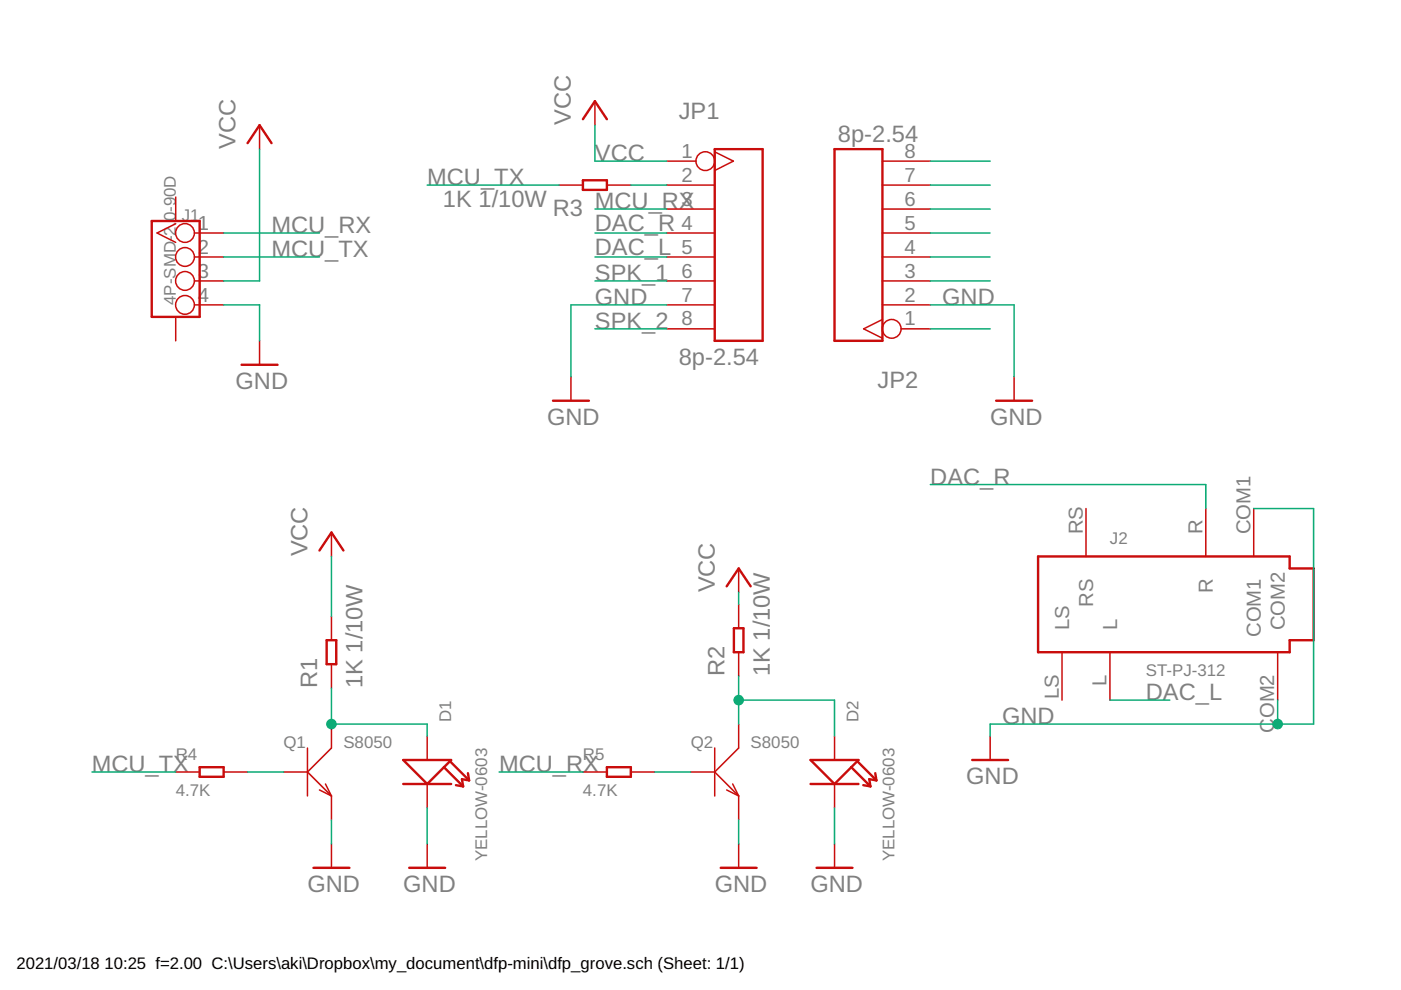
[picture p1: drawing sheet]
<?xml version="1.0" encoding="utf-8"?>
<!DOCTYPE eagle SYSTEM "eagle.dtd">
<eagle version="9.6.2">
<drawing>
<settings>
<setting alwaysvectorfont="no"/>
<setting verticaltext="up"/>
</settings>
<grid distance="0.1" unitdist="inch" unit="inch" style="lines" multiple="1" display="no" altdistance="0.01" altunitdist="inch" altunit="inch"/>
<schematic xreflabel="%F%N/%S.%C%R" xrefpart="/%S.%C%R">
<libraries>
<library name="supply1">
<symbols>
<symbol name="VCC">
<wire x1="1.27" y1="-1.905" x2="0" y2="0" width="0.254" layer="94"/>
<wire x1="0" y1="0" x2="-1.27" y2="-1.905" width="0.254" layer="94"/>
<text x="-2.54" y="-2.54" size="1.778" layer="96" rot="R90">&gt;VALUE</text>
<pin name="VCC" x="0" y="-2.54" visible="off" length="short" direction="sup" rot="R90"/>
</symbol>
<symbol name="GND">
<wire x1="-1.905" y1="0" x2="1.905" y2="0" width="0.254" layer="94"/>
<text x="-2.54" y="-2.54" size="1.778" layer="96">&gt;VALUE</text>
<pin name="GND" x="0" y="2.54" visible="off" length="short" direction="sup" rot="R270"/>
</symbol>
</symbols>
<devicesets>
<deviceset name="VCC" prefix="P+">
<gates>
<gate name="VCC" symbol="VCC" x="0" y="0"/>
</gates>
<devices>
<device name="">
<technologies>
<technology name=""/>
</technologies>
</device>
</devices>
</deviceset>
<deviceset name="GND" prefix="GND">
<gates>
<gate name="1" symbol="GND" x="0" y="0"/>
</gates>
<devices>
<device name="">
<technologies>
<technology name=""/>
</technologies>
</device>
</devices>
</deviceset>
</devicesets>
</library>
<library name="OPL_Resistor">
<symbols>
<symbol name="RES">
<wire x1="-1.27" y1="0.508" x2="1.27" y2="0.508" width="0.254" layer="94"/>
<wire x1="1.27" y1="0.508" x2="1.27" y2="-0.508" width="0.254" layer="94"/>
<wire x1="1.27" y1="-0.508" x2="-1.27" y2="-0.508" width="0.254" layer="94"/>
<wire x1="-1.27" y1="-0.508" x2="-1.27" y2="0.508" width="0.254" layer="94"/>
<text x="-3.81" y="1.27" size="1.27" layer="95" ratio="10">&gt;NAME</text>
<text x="-3.81" y="-2.54" size="1.27" layer="96" ratio="10">&gt;VALUE</text>
<pin name="1" x="-3.81" y="0" visible="off" length="short" direction="pas" swaplevel="1"/>
<pin name="2" x="3.81" y="0" visible="off" length="short" direction="pas" swaplevel="1" rot="R180"/>
</symbol>
</symbols>
<devicesets>
<deviceset name="SMD-RES-1K-5%-1/10W(0603)" prefix="R" uservalue="yes">
<gates>
<gate name="G$1" symbol="RES" x="0" y="0"/>
</gates>
<devices>
<device name="" package="R0603">
<connects>
<connect gate="G$1" pin="1" pad="1"/>
<connect gate="G$1" pin="2" pad="2"/>
</connects>
<package3dinstances>
<package3dinstance package3d_urn="urn:adsk.eagle:package:8004941/1"/>
</package3dinstances>
<technologies>
<technology name="">
<attribute name="MPN" value="RC0603JR-071KL" constant="no"/>
<attribute name="VALUE" value="1K 1/10W" constant="no"/>
</technology>
</technologies>
</device>
</devices>
</deviceset>
<deviceset name="SMD-RES-4.7K-5%-1/10W(0603)" prefix="R" uservalue="yes">
<gates>
<gate name="G$1" symbol="RES" x="0" y="0"/>
</gates>
<devices>
<device name="" package="R0603">
<connects>
<connect gate="G$1" pin="1" pad="1"/>
<connect gate="G$1" pin="2" pad="2"/>
</connects>
<package3dinstances>
<package3dinstance package3d_urn="urn:adsk.eagle:package:8004941/1"/>
</package3dinstances>
<technologies>
<technology name="">
<attribute name="MPN" value="RC0603JR-074K7L" constant="no"/>
<attribute name="VALUE" value="4.7K"/>
</technology>
</technologies>
</device>
</devices>
</deviceset>
</devicesets>
</library>
<library name="OPL_Connector">
<symbols>
<symbol name="GROVE-CONNECTOR-SMD">
<wire x1="-2.54" y1="5.08" x2="2.54" y2="5.08" width="0.254" layer="94"/>
<wire x1="2.54" y1="5.08" x2="2.54" y2="-5.08" width="0.254" layer="94"/>
<wire x1="2.54" y1="-5.08" x2="-2.54" y2="-5.08" width="0.254" layer="94"/>
<wire x1="-2.54" y1="-5.08" x2="-2.54" y2="5.08" width="0.254" layer="94"/>
<text x="-7.62" y="6.35" size="1.27" layer="95" ratio="10">&gt;name</text>
<text x="1.27" y="6.35" size="1.27" layer="96" ratio="10">&gt;value</text>
<pin name="1" x="-5.08" y="3.81" visible="pad" length="middle" function="dotclk"/>
<pin name="2" x="-5.08" y="1.27" visible="pad" length="middle" function="dot"/>
<pin name="3" x="-5.08" y="-1.27" visible="pad" length="middle" function="dot"/>
<pin name="4" x="-5.08" y="-3.81" visible="pad" length="middle" function="dot"/>
<pin name="SS1" x="0" y="7.62" visible="off" length="short" rot="R270"/>
<pin name="SS2" x="0" y="-7.62" visible="off" length="short" rot="R90"/>
</symbol>
<symbol name="HEADER-8P">
<wire x1="-2.54" y1="10.16" x2="2.54" y2="10.16" width="0.254" layer="94"/>
<wire x1="2.54" y1="10.16" x2="2.54" y2="-10.16" width="0.254" layer="94"/>
<wire x1="2.54" y1="-10.16" x2="-2.54" y2="-10.16" width="0.254" layer="94"/>
<wire x1="-2.54" y1="-10.16" x2="-2.54" y2="10.16" width="0.254" layer="94"/>
<text x="-7.62" y="11.43" size="1.27" layer="95" ratio="10">&gt;name</text>
<text x="0" y="11.43" size="1.27" layer="96" ratio="10">&gt;value</text>
<pin name="2" x="-7.62" y="6.35" visible="pad" length="middle"/>
<pin name="3" x="-7.62" y="3.81" visible="pad" length="middle"/>
<pin name="4" x="-7.62" y="1.27" visible="pad" length="middle"/>
<pin name="5" x="-7.62" y="-1.27" visible="pad" length="middle"/>
<pin name="6" x="-7.62" y="-3.81" visible="pad" length="middle"/>
<pin name="7" x="-7.62" y="-6.35" visible="pad" length="middle"/>
<pin name="8" x="-7.62" y="-8.89" visible="pad" length="middle"/>
<pin name="1" x="-7.62" y="8.89" visible="pad" length="middle" function="dotclk"/>
</symbol>
<symbol name="AUDIO-JACK-6P-SMD">
<wire x1="-13.97" y1="5.08" x2="12.7" y2="5.08" width="0.254" layer="94"/>
<wire x1="12.7" y1="5.08" x2="12.7" y2="3.81" width="0.254" layer="94"/>
<wire x1="12.7" y1="3.81" x2="15.24" y2="3.81" width="0.254" layer="94"/>
<wire x1="15.24" y1="3.81" x2="15.24" y2="-3.81" width="0.254" layer="94"/>
<wire x1="15.24" y1="-3.81" x2="12.7" y2="-3.81" width="0.254" layer="94"/>
<wire x1="12.7" y1="-3.81" x2="12.7" y2="-5.08" width="0.254" layer="94"/>
<wire x1="12.7" y1="-5.08" x2="-13.97" y2="-5.08" width="0.254" layer="94"/>
<wire x1="-13.97" y1="-5.08" x2="-13.97" y2="5.08" width="0.254" layer="94"/>
<text x="-6.35" y="6.35" size="1.27" layer="95" ratio="10">&gt;name</text>
<text x="-2.54" y="-7.62" size="1.27" layer="96" ratio="10">&gt;value</text>
<pin name="COM1" x="8.89" y="10.16" length="middle" rot="R270"/>
<pin name="R" x="3.81" y="10.16" length="middle" rot="R270"/>
<pin name="RS" x="-8.89" y="10.16" length="middle" rot="R270"/>
<pin name="LS" x="-11.43" y="-10.16" length="middle" rot="R90"/>
<pin name="L" x="-6.35" y="-10.16" length="middle" rot="R90"/>
<pin name="COM2" x="11.43" y="-10.16" length="middle" rot="R90"/>
</symbol>
</symbols>
<devicesets>
<deviceset name="GROVE-CONNECTOR-SMD-90D(4+2P-2.0)" prefix="J" uservalue="yes">
<gates>
<gate name="G$1" symbol="GROVE-CONNECTOR-SMD" x="0" y="0"/>
</gates>
<devices>
<device name="" package="HW4-SMD-2.0-90D">
<connects>
<connect gate="G$1" pin="1" pad="1"/>
<connect gate="G$1" pin="2" pad="2"/>
<connect gate="G$1" pin="3" pad="3"/>
<connect gate="G$1" pin="4" pad="4"/>
<connect gate="G$1" pin="SS1" pad="SS1"/>
<connect gate="G$1" pin="SS2" pad="SS2"/>
</connects>
<package3dinstances>
<package3dinstance package3d_urn="urn:adsk.eagle:package:8004544/1"/>
</package3dinstances>
<technologies>
<technology name="">
<attribute name="VALUE" value="4P-SMD-2.0-90D" constant="no"/>
</technology>
</technologies>
</device>
</devices>
</deviceset>
<deviceset name="DIP-BLACK-FEMALE-HEADER-VERT(8P-2.54)" prefix="CN">
<gates>
<gate name="G$1" symbol="HEADER-8P" x="0" y="0"/>
</gates>
<devices>
<device name="" package="H8-2.54">
<connects>
<connect gate="G$1" pin="1" pad="1"/>
<connect gate="G$1" pin="2" pad="2"/>
<connect gate="G$1" pin="3" pad="3"/>
<connect gate="G$1" pin="4" pad="4"/>
<connect gate="G$1" pin="5" pad="5"/>
<connect gate="G$1" pin="6" pad="6"/>
<connect gate="G$1" pin="7" pad="7"/>
<connect gate="G$1" pin="8" pad="8"/>
</connects>
<package3dinstances>
<package3dinstance package3d_urn="urn:adsk.eagle:package:8004538/1"/>
</package3dinstances>
<technologies>
<technology name="">
<attribute name="MPN" value="F185-1108A1BSYC1" constant="no"/>
<attribute name="VALUE" value="8p-2.54" constant="no"/>
</technology>
</technologies>
</device>
</devices>
</deviceset>
<deviceset name="AUDIO-JACK-6P-SMD(ST-PJ-312)" prefix="J" uservalue="yes">
<gates>
<gate name="G$1" symbol="AUDIO-JACK-6P-SMD" x="0" y="0"/>
</gates>
<devices>
<device name="" package="AUDIO6P-SMD-3.5-14.0X6.4X5.0MM">
<connects>
<connect gate="G$1" pin="COM1" pad="COM1"/>
<connect gate="G$1" pin="COM2" pad="COM2"/>
<connect gate="G$1" pin="L" pad="L"/>
<connect gate="G$1" pin="LS" pad="LS"/>
<connect gate="G$1" pin="R" pad="R"/>
<connect gate="G$1" pin="RS" pad="RS"/>
</connects>
<package3dinstances>
<package3dinstance package3d_urn="urn:adsk.eagle:package:8004554/1"/>
</package3dinstances>
<technologies>
<technology name="">
<attribute name="MPN" value="ST-PJ-312" constant="no"/>
<attribute name="VALUE" value="ST-PJ-312"/>
</technology>
</technologies>
</device>
</devices>
</deviceset>
</devicesets>
</library>
<library name="OPL_Optoelectronics">
<symbols>
<symbol name="LED-1">
<wire x1="-1.27" y1="-2.54" x2="-1.27" y2="2.54" width="0.254" layer="94"/>
<wire x1="-1.27" y1="2.54" x2="-1.143" y2="2.413" width="0.254" layer="94"/>
<wire x1="-1.143" y1="2.413" x2="-0.508" y2="1.778" width="0.254" layer="94"/>
<wire x1="-0.508" y1="1.778" x2="1.27" y2="0" width="0.254" layer="94"/>
<wire x1="1.27" y1="0" x2="-1.27" y2="-2.54" width="0.254" layer="94"/>
<wire x1="1.27" y1="2.54" x2="1.27" y2="-2.54" width="0.254" layer="94"/>
<wire x1="-1.143" y1="2.413" x2="0.889" y2="4.445" width="0.254" layer="94"/>
<wire x1="0.889" y1="4.445" x2="0.127" y2="4.318" width="0.254" layer="94"/>
<wire x1="0.889" y1="4.445" x2="0.762" y2="3.683" width="0.254" layer="94"/>
<wire x1="-0.508" y1="1.778" x2="1.524" y2="3.81" width="0.254" layer="94"/>
<wire x1="1.524" y1="3.81" x2="0.762" y2="3.683" width="0.254" layer="94"/>
<wire x1="1.524" y1="3.81" x2="1.397" y2="3.048" width="0.254" layer="94"/>
<text x="-7.62" y="1.27" size="1.27" layer="95" ratio="10">&gt;NAME</text>
<text x="-5.08" y="-5.08" size="1.27" layer="96" ratio="10">&gt;VALUE</text>
<pin name="+" x="-3.81" y="0" visible="off" length="short" direction="pas"/>
<pin name="-" x="3.81" y="0" visible="off" length="short" direction="pas" rot="R180"/>
</symbol>
</symbols>
<devicesets>
<deviceset name="SMD-LED-CLEAR-YELLOW(0603)" prefix="D" uservalue="yes">
<gates>
<gate name="G$1" symbol="LED-1" x="0" y="0"/>
</gates>
<devices>
<device name="" package="LED-0603">
<connects>
<connect gate="G$1" pin="+" pad="+"/>
<connect gate="G$1" pin="-" pad="-"/>
</connects>
<package3dinstances>
<package3dinstance package3d_urn="urn:adsk.eagle:package:8004833/1"/>
</package3dinstances>
<technologies>
<technology name="">
<attribute name="MPN" value="19-217-Y5C-AM1N1VY-3T" constant="no"/>
<attribute name="VALUE" value="YELLOW-0603" constant="no"/>
</technology>
</technologies>
</device>
</devices>
</deviceset>
</devicesets>
</library>
<library name="OPL_Discrete_Semiconductor">
<symbols>
<symbol name="NPN">
<wire x1="0" y1="-2.54" x2="0" y2="0" width="0.1524" layer="94"/>
<wire x1="0" y1="0" x2="0" y2="2.54" width="0.1524" layer="94"/>
<wire x1="0" y1="0" x2="2.54" y2="-2.54" width="0.1524" layer="94"/>
<wire x1="0" y1="0" x2="2.54" y2="2.54" width="0.1524" layer="94"/>
<wire x1="2.54" y1="-2.54" x2="1.905" y2="-1.27" width="0.1524" layer="94"/>
<wire x1="2.54" y1="-2.54" x2="1.27" y2="-1.905" width="0.1524" layer="94"/>
<text x="-2.54" y="2.54" size="1.27" layer="95" ratio="10">&gt;NAME</text>
<text x="3.81" y="2.54" size="1.27" layer="96" ratio="10">&gt;VALUE</text>
<text x="-0.635" y="0" size="0.635" layer="93" ratio="10">B</text>
<text x="1.905" y="2.54" size="0.635" layer="93" ratio="10">C</text>
<text x="1.905" y="-3.175" size="0.635" layer="93" ratio="10">E</text>
<pin name="B" x="-2.54" y="0" visible="off" length="short" direction="pas"/>
<pin name="E" x="2.54" y="-5.08" visible="off" length="short" direction="pas" rot="R90"/>
<pin name="C" x="2.54" y="5.08" visible="off" length="short" direction="pas" rot="R270"/>
</symbol>
</symbols>
<devicesets>
<deviceset name="SMD-TRANSISTORS-NPN-25V-500MW-S8050(SOT-23)" prefix="Q" uservalue="yes">
<gates>
<gate name="G$1" symbol="NPN" x="0" y="0"/>
</gates>
<devices>
<device name="" package="SOT-23">
<connects>
<connect gate="G$1" pin="B" pad="1"/>
<connect gate="G$1" pin="C" pad="3"/>
<connect gate="G$1" pin="E" pad="2"/>
</connects>
<package3dinstances>
<package3dinstance package3d_urn="urn:adsk.eagle:package:8004539/1"/>
</package3dinstances>
<technologies>
<technology name="">
<attribute name="MPN" value="S8050" constant="no"/>
<attribute name="VALUE" value="S8050" constant="no"/>
</technology>
</technologies>
</device>
</devices>
</deviceset>
</devicesets>
</library>
</libraries>
<attributes>
</attributes>
<variantdefs>
</variantdefs>
<classes>
<class number="0" name="default" width="0" drill="0">
</class>
</classes>
<parts>
<part name="J1" library="OPL_Connector" deviceset="GROVE-CONNECTOR-SMD-90D(4+2P-2.0)" device="" package3d_urn="urn:adsk.eagle:package:8004544/1" value="4P-SMD-2.0-90D"/>
<part name="P+1" library="supply1" deviceset="VCC" device=""/>
<part name="GND1" library="supply1" deviceset="GND" device=""/>
<part name="JP1" library="OPL_Connector" deviceset="DIP-BLACK-FEMALE-HEADER-VERT(8P-2.54)" device="" package3d_urn="urn:adsk.eagle:package:8004538/1" value="8p-2.54"/>
<part name="JP2" library="OPL_Connector" deviceset="DIP-BLACK-FEMALE-HEADER-VERT(8P-2.54)" device="" package3d_urn="urn:adsk.eagle:package:8004538/1" value="8p-2.54"/>
<part name="P+2" library="supply1" deviceset="VCC" device=""/>
<part name="GND2" library="supply1" deviceset="GND" device=""/>
<part name="GND3" library="supply1" deviceset="GND" device=""/>
<part name="R1" library="OPL_Resistor" deviceset="SMD-RES-1K-5%-1/10W(0603)" device="" package3d_urn="urn:adsk.eagle:package:8004941/1" value="1K 1/10W"/>
<part name="R2" library="OPL_Resistor" deviceset="SMD-RES-1K-5%-1/10W(0603)" device="" package3d_urn="urn:adsk.eagle:package:8004941/1" value="1K 1/10W"/>
<part name="P+3" library="supply1" deviceset="VCC" device=""/>
<part name="P+4" library="supply1" deviceset="VCC" device=""/>
<part name="R3" library="OPL_Resistor" deviceset="SMD-RES-1K-5%-1/10W(0603)" device="" package3d_urn="urn:adsk.eagle:package:8004941/1" value="1K 1/10W"/>
<part name="D1" library="OPL_Optoelectronics" deviceset="SMD-LED-CLEAR-YELLOW(0603)" device="" package3d_urn="urn:adsk.eagle:package:8004833/1" value="YELLOW-0603"/>
<part name="D2" library="OPL_Optoelectronics" deviceset="SMD-LED-CLEAR-YELLOW(0603)" device="" package3d_urn="urn:adsk.eagle:package:8004833/1" value="YELLOW-0603"/>
<part name="J2" library="OPL_Connector" deviceset="AUDIO-JACK-6P-SMD(ST-PJ-312)" device="" package3d_urn="urn:adsk.eagle:package:8004554/1" value="ST-PJ-312"/>
<part name="GND4" library="supply1" deviceset="GND" device=""/>
<part name="Q1" library="OPL_Discrete_Semiconductor" deviceset="SMD-TRANSISTORS-NPN-25V-500MW-S8050(SOT-23)" device="" package3d_urn="urn:adsk.eagle:package:8004539/1" value="S8050"/>
<part name="R4" library="OPL_Resistor" deviceset="SMD-RES-4.7K-5%-1/10W(0603)" device="" package3d_urn="urn:adsk.eagle:package:8004941/1" value="4.7K"/>
<part name="GND5" library="supply1" deviceset="GND" device=""/>
<part name="GND6" library="supply1" deviceset="GND" device=""/>
<part name="Q2" library="OPL_Discrete_Semiconductor" deviceset="SMD-TRANSISTORS-NPN-25V-500MW-S8050(SOT-23)" device="" package3d_urn="urn:adsk.eagle:package:8004539/1" value="S8050"/>
<part name="R5" library="OPL_Resistor" deviceset="SMD-RES-4.7K-5%-1/10W(0603)" device="" package3d_urn="urn:adsk.eagle:package:8004941/1" value="4.7K"/>
<part name="GND7" library="supply1" deviceset="GND" device=""/>
<part name="GND8" library="supply1" deviceset="GND" device=""/>
</parts>
<sheets>
<sheet>
<plain>
</plain>
<instances>
<instance part="J1" gate="G$1" x="13.97" y="58.42" smashed="yes" rot="MR0">
<attribute name="NAME" x="16.51" y="63.5" size="1.27" layer="95" rot="MR0"/>
<attribute name="VALUE" x="12.7" y="54.61" size="1.27" layer="96" rot="MR90"/>
</instance>
<instance part="P+1" gate="VCC" x="22.86" y="73.66" smashed="yes">
<attribute name="VALUE" x="20.32" y="71.12" size="1.778" layer="96" rot="R90"/>
</instance>
<instance part="GND1" gate="1" x="22.86" y="48.26" smashed="yes">
<attribute name="VALUE" x="20.32" y="45.72" size="1.778" layer="96"/>
</instance>
<instance part="JP1" gate="G$1" x="73.66" y="60.96" smashed="yes">
<attribute name="NAME" x="67.31" y="74.295" size="1.778" layer="95"/>
<attribute name="VALUE" x="67.31" y="48.26" size="1.778" layer="96"/>
</instance>
<instance part="JP2" gate="G$1" x="86.36" y="60.96" smashed="yes" rot="R180">
<attribute name="NAME" x="92.71" y="47.625" size="1.778" layer="95" rot="R180"/>
<attribute name="VALUE" x="92.71" y="73.66" size="1.778" layer="96" rot="R180"/>
</instance>
<instance part="P+2" gate="VCC" x="58.42" y="76.2" smashed="yes">
<attribute name="VALUE" x="55.88" y="73.66" size="1.778" layer="96" rot="R90"/>
</instance>
<instance part="GND2" gate="1" x="55.88" y="44.45" smashed="yes">
<attribute name="VALUE" x="53.34" y="41.91" size="1.778" layer="96"/>
</instance>
<instance part="GND3" gate="1" x="102.87" y="44.45" smashed="yes">
<attribute name="VALUE" x="100.33" y="41.91" size="1.778" layer="96"/>
</instance>
<instance part="R1" gate="G$1" x="30.48" y="17.78" smashed="yes" rot="R90">
<attribute name="NAME" x="28.9814" y="13.97" size="1.778" layer="95" rot="R90"/>
<attribute name="VALUE" x="33.782" y="13.97" size="1.778" layer="96" rot="R90"/>
</instance>
<instance part="R2" gate="G$1" x="73.66" y="19.05" smashed="yes" rot="R90">
<attribute name="NAME" x="72.1614" y="15.24" size="1.778" layer="95" rot="R90"/>
<attribute name="VALUE" x="76.962" y="15.24" size="1.778" layer="96" rot="R90"/>
</instance>
<instance part="P+3" gate="VCC" x="30.48" y="30.48" smashed="yes">
<attribute name="VALUE" x="27.94" y="27.94" size="1.778" layer="96" rot="R90"/>
</instance>
<instance part="P+4" gate="VCC" x="73.66" y="26.67" smashed="yes">
<attribute name="VALUE" x="71.12" y="24.13" size="1.778" layer="96" rot="R90"/>
</instance>
<instance part="R3" gate="G$1" x="58.42" y="67.31" smashed="yes" rot="R180">
<attribute name="NAME" x="62.23" y="65.8114" size="1.778" layer="95" rot="R180"/>
<attribute name="VALUE" x="53.34" y="66.802" size="1.778" layer="96" rot="R180"/>
</instance>
<instance part="D1" gate="G$1" x="40.64" y="5.08" smashed="yes" rot="R270">
<attribute name="NAME" x="41.91" y="12.7" size="1.27" layer="95" ratio="10" rot="R270"/>
<attribute name="VALUE" x="35.56" y="10.16" size="1.27" layer="96" ratio="10" rot="R270"/>
</instance>
<instance part="D2" gate="G$1" x="83.82" y="5.08" smashed="yes" rot="R270">
<attribute name="NAME" x="85.09" y="12.7" size="1.27" layer="95" ratio="10" rot="R270"/>
<attribute name="VALUE" x="78.74" y="10.16" size="1.27" layer="96" ratio="10" rot="R270"/>
</instance>
<instance part="J2" gate="G$1" x="119.38" y="22.86" smashed="yes">
<attribute name="NAME" x="113.03" y="29.21" size="1.27" layer="95" ratio="10"/>
<attribute name="VALUE" x="116.84" y="15.24" size="1.27" layer="96" ratio="10"/>
</instance>
<instance part="GND4" gate="1" x="100.33" y="6.35" smashed="yes">
<attribute name="VALUE" x="97.79" y="3.81" size="1.778" layer="96"/>
</instance>
<instance part="Q1" gate="G$1" x="27.94" y="5.08" smashed="yes">
<attribute name="NAME" x="25.4" y="7.62" size="1.27" layer="95" ratio="10"/>
<attribute name="VALUE" x="31.75" y="7.62" size="1.27" layer="96" ratio="10"/>
</instance>
<instance part="R4" gate="G$1" x="17.78" y="5.08" smashed="yes">
<attribute name="NAME" x="13.97" y="6.35" size="1.27" layer="95" ratio="10"/>
<attribute name="VALUE" x="13.97" y="2.54" size="1.27" layer="96" ratio="10"/>
</instance>
<instance part="GND5" gate="1" x="30.48" y="-5.08" smashed="yes">
<attribute name="VALUE" x="27.94" y="-7.62" size="1.778" layer="96"/>
</instance>
<instance part="GND6" gate="1" x="40.64" y="-5.08" smashed="yes">
<attribute name="VALUE" x="38.1" y="-7.62" size="1.778" layer="96"/>
</instance>
<instance part="Q2" gate="G$1" x="71.12" y="5.08" smashed="yes">
<attribute name="NAME" x="68.58" y="7.62" size="1.27" layer="95" ratio="10"/>
<attribute name="VALUE" x="74.93" y="7.62" size="1.27" layer="96" ratio="10"/>
</instance>
<instance part="R5" gate="G$1" x="60.96" y="5.08" smashed="yes">
<attribute name="NAME" x="57.15" y="6.35" size="1.27" layer="95" ratio="10"/>
<attribute name="VALUE" x="57.15" y="2.54" size="1.27" layer="96" ratio="10"/>
</instance>
<instance part="GND7" gate="1" x="73.66" y="-5.08" smashed="yes">
<attribute name="VALUE" x="71.12" y="-7.62" size="1.778" layer="96"/>
</instance>
<instance part="GND8" gate="1" x="83.82" y="-5.08" smashed="yes">
<attribute name="VALUE" x="81.28" y="-7.62" size="1.778" layer="96"/>
</instance>
</instances>
<busses>
</busses>
<nets>
<net name="VCC" class="0">
<segment>
<pinref part="P+1" gate="VCC" pin="VCC"/>
<pinref part="J1" gate="G$1" pin="3"/>
<wire x1="22.86" y1="71.12" x2="22.86" y2="57.15" width="0.1524" layer="91"/>
<wire x1="22.86" y1="57.15" x2="19.05" y2="57.15" width="0.1524" layer="91"/>
</segment>
<segment>
<pinref part="JP1" gate="G$1" pin="1"/>
<wire x1="66.04" y1="69.85" x2="58.42" y2="69.85" width="0.1524" layer="91"/>
<label x="58.42" y="69.85" size="1.778" layer="95"/>
<pinref part="P+2" gate="VCC" pin="VCC"/>
<wire x1="58.42" y1="69.85" x2="58.42" y2="73.66" width="0.1524" layer="91"/>
</segment>
<segment>
<pinref part="R2" gate="G$1" pin="2"/>
<pinref part="P+4" gate="VCC" pin="VCC"/>
<wire x1="73.66" y1="24.13" x2="73.66" y2="22.86" width="0.1524" layer="91"/>
</segment>
<segment>
<pinref part="R1" gate="G$1" pin="2"/>
<pinref part="P+3" gate="VCC" pin="VCC"/>
<wire x1="30.48" y1="27.94" x2="30.48" y2="21.59" width="0.1524" layer="91"/>
</segment>
</net>
<net name="GND" class="0">
<segment>
<pinref part="J1" gate="G$1" pin="4"/>
<pinref part="GND1" gate="1" pin="GND"/>
<wire x1="19.05" y1="54.61" x2="22.86" y2="54.61" width="0.1524" layer="91"/>
<wire x1="22.86" y1="54.61" x2="22.86" y2="50.8" width="0.1524" layer="91"/>
</segment>
<segment>
<pinref part="JP1" gate="G$1" pin="7"/>
<wire x1="66.04" y1="54.61" x2="55.88" y2="54.61" width="0.1524" layer="91"/>
<label x="58.42" y="54.61" size="1.778" layer="95"/>
<pinref part="GND2" gate="1" pin="GND"/>
<wire x1="55.88" y1="54.61" x2="55.88" y2="46.99" width="0.1524" layer="91"/>
</segment>
<segment>
<pinref part="JP2" gate="G$1" pin="2"/>
<wire x1="93.98" y1="54.61" x2="102.87" y2="54.61" width="0.1524" layer="91"/>
<label x="95.25" y="54.61" size="1.778" layer="95"/>
<pinref part="GND3" gate="1" pin="GND"/>
<wire x1="102.87" y1="54.61" x2="102.87" y2="46.99" width="0.1524" layer="91"/>
</segment>
<segment>
<pinref part="J2" gate="G$1" pin="COM2"/>
<wire x1="130.81" y1="12.7" x2="130.81" y2="10.16" width="0.1524" layer="91"/>
<label x="101.6" y="10.16" size="1.778" layer="95"/>
<pinref part="J2" gate="G$1" pin="COM1"/>
<wire x1="130.81" y1="10.16" x2="100.33" y2="10.16" width="0.1524" layer="91"/>
<wire x1="128.27" y1="33.02" x2="134.62" y2="33.02" width="0.1524" layer="91"/>
<wire x1="134.62" y1="33.02" x2="134.62" y2="10.16" width="0.1524" layer="91"/>
<wire x1="134.62" y1="10.16" x2="130.81" y2="10.16" width="0.1524" layer="91"/>
<junction x="130.81" y="10.16"/>
<pinref part="GND4" gate="1" pin="GND"/>
<wire x1="100.33" y1="8.89" x2="100.33" y2="10.16" width="0.1524" layer="91"/>
</segment>
<segment>
<pinref part="Q1" gate="G$1" pin="E"/>
<pinref part="GND5" gate="1" pin="GND"/>
<wire x1="30.48" y1="0" x2="30.48" y2="-2.54" width="0.1524" layer="91"/>
</segment>
<segment>
<pinref part="GND6" gate="1" pin="GND"/>
<pinref part="D1" gate="G$1" pin="-"/>
<wire x1="40.64" y1="1.27" x2="40.64" y2="-2.54" width="0.1524" layer="91"/>
</segment>
<segment>
<pinref part="Q2" gate="G$1" pin="E"/>
<pinref part="GND7" gate="1" pin="GND"/>
<wire x1="73.66" y1="0" x2="73.66" y2="-2.54" width="0.1524" layer="91"/>
</segment>
<segment>
<pinref part="D2" gate="G$1" pin="-"/>
<pinref part="GND8" gate="1" pin="GND"/>
<wire x1="83.82" y1="1.27" x2="83.82" y2="-2.54" width="0.1524" layer="91"/>
</segment>
</net>
<net name="MCU_RX" class="0">
<segment>
<pinref part="J1" gate="G$1" pin="1"/>
<wire x1="19.05" y1="62.23" x2="29.21" y2="62.23" width="0.1524" layer="91"/>
<label x="24.13" y="62.23" size="1.778" layer="95"/>
</segment>
<segment>
<pinref part="JP1" gate="G$1" pin="3"/>
<wire x1="66.04" y1="64.77" x2="58.42" y2="64.77" width="0.1524" layer="91"/>
<label x="58.42" y="64.77" size="1.778" layer="95"/>
</segment>
<segment>
<pinref part="R5" gate="G$1" pin="1"/>
<wire x1="57.15" y1="5.08" x2="48.26" y2="5.08" width="0.1524" layer="91"/>
<label x="48.26" y="5.08" size="1.778" layer="95"/>
</segment>
</net>
<net name="MCU_TX" class="0">
<segment>
<pinref part="J1" gate="G$1" pin="2"/>
<wire x1="19.05" y1="59.69" x2="29.21" y2="59.69" width="0.1524" layer="91"/>
<label x="24.13" y="59.69" size="1.778" layer="95"/>
</segment>
<segment>
<pinref part="R3" gate="G$1" pin="2"/>
<wire x1="54.61" y1="67.31" x2="40.64" y2="67.31" width="0.1524" layer="91"/>
<label x="40.64" y="67.31" size="1.778" layer="95"/>
</segment>
<segment>
<pinref part="R4" gate="G$1" pin="1"/>
<wire x1="13.97" y1="5.08" x2="5.08" y2="5.08" width="0.1524" layer="91"/>
<label x="5.08" y="5.08" size="1.778" layer="95"/>
</segment>
</net>
<net name="DAC_R" class="0">
<segment>
<pinref part="JP1" gate="G$1" pin="4"/>
<wire x1="66.04" y1="62.23" x2="58.42" y2="62.23" width="0.1524" layer="91"/>
<label x="58.42" y="62.484" size="1.778" layer="95"/>
</segment>
<segment>
<pinref part="J2" gate="G$1" pin="R"/>
<wire x1="123.19" y1="33.02" x2="123.19" y2="35.56" width="0.1524" layer="91"/>
<wire x1="123.19" y1="35.56" x2="93.98" y2="35.56" width="0.1524" layer="91"/>
<label x="93.98" y="35.56" size="1.778" layer="95"/>
</segment>
</net>
<net name="DAC_L" class="0">
<segment>
<pinref part="JP1" gate="G$1" pin="5"/>
<wire x1="66.04" y1="59.69" x2="58.42" y2="59.69" width="0.1524" layer="91"/>
<label x="58.42" y="59.944" size="1.778" layer="95"/>
</segment>
<segment>
<pinref part="J2" gate="G$1" pin="L"/>
<wire x1="113.03" y1="12.7" x2="119.38" y2="12.7" width="0.1524" layer="91"/>
<label x="116.84" y="12.7" size="1.778" layer="95"/>
</segment>
</net>
<net name="SPK_1" class="0">
<segment>
<pinref part="JP1" gate="G$1" pin="6"/>
<wire x1="66.04" y1="57.15" x2="58.42" y2="57.15" width="0.1524" layer="91"/>
<label x="58.42" y="57.15" size="1.778" layer="95"/>
</segment>
</net>
<net name="SPK_2" class="0">
<segment>
<pinref part="JP1" gate="G$1" pin="8"/>
<wire x1="66.04" y1="52.07" x2="58.42" y2="52.07" width="0.1524" layer="91"/>
<label x="58.42" y="52.07" size="1.778" layer="95"/>
</segment>
</net>
<net name="N$9" class="0">
<segment>
<pinref part="JP2" gate="G$1" pin="8"/>
<wire x1="93.98" y1="69.85" x2="100.33" y2="69.85" width="0.1524" layer="91"/>
</segment>
</net>
<net name="N$10" class="0">
<segment>
<pinref part="JP2" gate="G$1" pin="7"/>
<wire x1="93.98" y1="67.31" x2="100.33" y2="67.31" width="0.1524" layer="91"/>
</segment>
</net>
<net name="N$11" class="0">
<segment>
<pinref part="JP2" gate="G$1" pin="6"/>
<wire x1="93.98" y1="64.77" x2="100.33" y2="64.77" width="0.1524" layer="91"/>
</segment>
</net>
<net name="N$12" class="0">
<segment>
<pinref part="JP2" gate="G$1" pin="5"/>
<wire x1="93.98" y1="62.23" x2="100.33" y2="62.23" width="0.1524" layer="91"/>
</segment>
</net>
<net name="N$13" class="0">
<segment>
<pinref part="JP2" gate="G$1" pin="4"/>
<wire x1="93.98" y1="59.69" x2="100.33" y2="59.69" width="0.1524" layer="91"/>
</segment>
</net>
<net name="N$14" class="0">
<segment>
<pinref part="JP2" gate="G$1" pin="3"/>
<wire x1="93.98" y1="57.15" x2="100.33" y2="57.15" width="0.1524" layer="91"/>
</segment>
</net>
<net name="N$16" class="0">
<segment>
<pinref part="JP2" gate="G$1" pin="1"/>
<wire x1="93.98" y1="52.07" x2="100.33" y2="52.07" width="0.1524" layer="91"/>
</segment>
</net>
<net name="RX" class="0">
<segment>
<pinref part="JP1" gate="G$1" pin="2"/>
<wire x1="66.04" y1="67.31" x2="62.23" y2="67.31" width="0.1524" layer="91"/>
<pinref part="R3" gate="G$1" pin="1"/>
</segment>
</net>
<net name="N$4" class="0">
<segment>
<pinref part="R4" gate="G$1" pin="2"/>
<pinref part="Q1" gate="G$1" pin="B"/>
<wire x1="21.59" y1="5.08" x2="25.4" y2="5.08" width="0.1524" layer="91"/>
</segment>
</net>
<net name="N$5" class="0">
<segment>
<pinref part="D1" gate="G$1" pin="+"/>
<pinref part="Q1" gate="G$1" pin="C"/>
<wire x1="40.64" y1="8.89" x2="40.64" y2="10.16" width="0.1524" layer="91"/>
<wire x1="40.64" y1="10.16" x2="30.48" y2="10.16" width="0.1524" layer="91"/>
<junction x="30.48" y="10.16"/>
<wire x1="30.48" y1="10.16" x2="30.48" y2="13.97" width="0.1524" layer="91"/>
<pinref part="R1" gate="G$1" pin="1"/>
</segment>
</net>
<net name="N$1" class="0">
<segment>
<pinref part="R2" gate="G$1" pin="1"/>
<pinref part="Q2" gate="G$1" pin="C"/>
<wire x1="73.66" y1="15.24" x2="73.66" y2="12.7" width="0.1524" layer="91"/>
<pinref part="D2" gate="G$1" pin="+"/>
<wire x1="73.66" y1="12.7" x2="73.66" y2="10.16" width="0.1524" layer="91"/>
<wire x1="73.66" y1="12.7" x2="83.82" y2="12.7" width="0.1524" layer="91"/>
<wire x1="83.82" y1="12.7" x2="83.82" y2="8.89" width="0.1524" layer="91"/>
<junction x="73.66" y="12.7"/>
</segment>
</net>
<net name="N$2" class="0">
<segment>
<pinref part="Q2" gate="G$1" pin="B"/>
<wire x1="68.58" y1="5.08" x2="64.77" y2="5.08" width="0.1524" layer="91"/>
<pinref part="R5" gate="G$1" pin="2"/>
</segment>
</net>
</nets>
</sheet>
</sheets>
</schematic>
</drawing>
<compatibility>
<note version="8.2" severity="warning">
Since Version 8.2, EAGLE supports online libraries. The ids
of those online libraries will not be understood (or retained)
with this version.
</note>
<note version="8.3" severity="warning">
Since Version 8.3, EAGLE supports URNs for individual library
assets (packages, symbols, and devices). The URNs of those assets
will not be understood (or retained) with this version.
</note>
<note version="8.3" severity="warning">
Since Version 8.3, EAGLE supports the association of 3D packages
with devices in libraries, schematics, and board files. Those 3D
packages will not be understood (or retained) with this version.
</note>
</compatibility>
</eagle>
